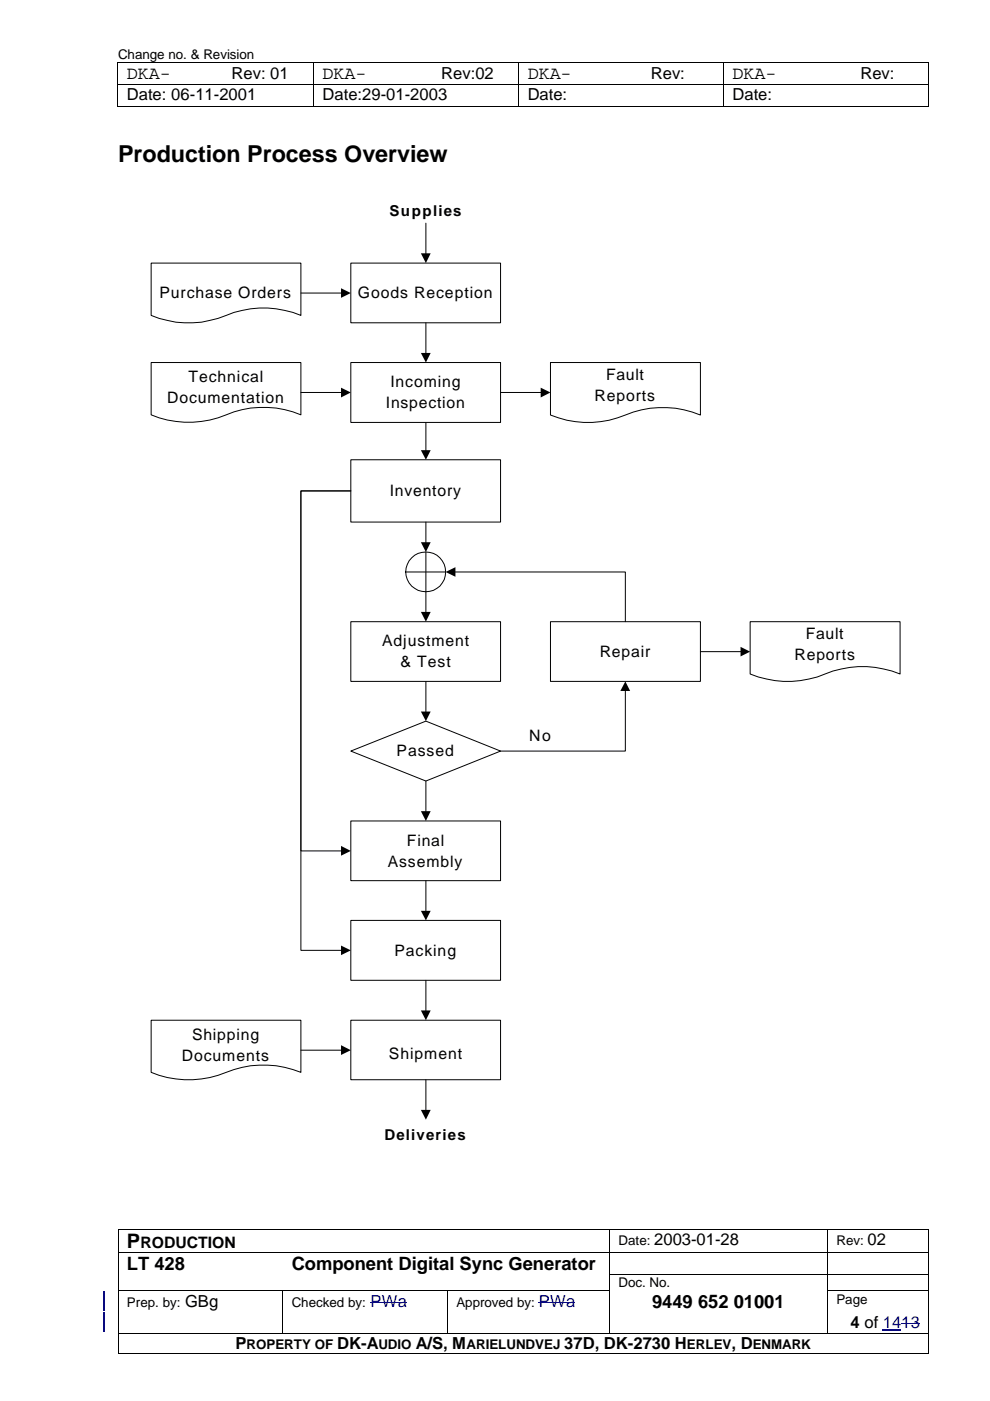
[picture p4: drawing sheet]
<svg xmlns="http://www.w3.org/2000/svg" width="210mm" height="297mm" viewBox="0 0 210 297" stroke-linecap="round" stroke-linejoin="round" font-family="sans-serif">
<g fill="#000">
<path d="M24.9 13.2h.2v.2h-.2zM24.9 17.8h.2v.2h-.2zM47.1 13.2h.1v.2h-.1zM47.1 17.8h.1v.2h-.1zM66.4 13.2h.2v.2h-.2zM66.4 17.8h.2v.2h-.2zM91.5 13.2h.2v.2h-.2zM91.5 17.8h.2v.2h-.2zM109.9 13.2h.2v.2h-.2zM109.9 17.8h.2v.2h-.2zM136 13.2h.1v.2h-.1zM136 17.8h.1v.2h-.1z"/>
<path d="M153.3 13.2h.2v.2h-.2zM153.3 17.8h.2v.2h-.2zM180.4 13.2h.2v.2h-.2zM180.4 17.8h.2v.2h-.2zM196.8 13.2h.2v.2h-.2zM196.8 17.8h.2v.2h-.2zM24.9 22.5h.2v.1h-.2zM66.4 22.5h.2v.1h-.2zM109.9 22.5h.2v.1h-.2zM153.3 22.5h.2v.1h-.2zM196.8 22.5h.2v.1h-.2zM24.9 260.5h.2v.2h-.2z"/>
<path d="M24.9 265.5h.2v.2h-.2zM24.9 270.2h.2v.2h-.2zM24.9 273.6h.2v.2h-.2zM59.8 265.5h.2v.2h-.2zM59.8 273.6h.2v.2h-.2zM59.9 273.6h.1v.2h-.1zM94.8 273.6h.2v.2h-.2zM129.2 260.5h.1v.2h-.1zM129.2 265.5h.1v.2h-.1zM129.2 270.2h.1v.2h-.1zM129.2 273.6h.1v.2h-.1zM175.3 260.5h.2v.2h-.2z"/>
<path d="M175.3 265.5h.2v.2h-.2zM175.3 270.2h.2v.2h-.2zM175.3 273.6h.2v.2h-.2zM196.8 260.5h.2v.2h-.2zM196.8 265.5h.2v.2h-.2zM196.8 270.2h.2v.2h-.2zM196.8 273.6h.2v.2h-.2zM24.9 282.7h.2v.2h-.2zM24.9 286.9h.2v.2h-.2zM59.9 282.7h.1v.2h-.1zM94.8 282.7h.2v.2h-.2zM129.2 282.7h.1v.2h-.1z"/>
<path d="M175.3 282.7h.2v.2h-.2zM196.8 282.7h.2v.2h-.2zM196.8 286.9h.2v.2h-.2z"/>
</g>
<g fill="none" stroke="#000" stroke-width=".21">
<path d="M25 13.4v4.4M25 18v4.5M25.1 13.3h22M25.1 17.9h22M47.2 13.3h19.2M47.2 17.9h19.2M66.5 13.4v4.4M66.5 18v4.5M66.6 13.3h24.9M66.6 17.9h24.9M91.7 13.3h18.2M91.7 17.9h18.2"/>
<path d="M110 13.4v4.4M110 18v4.5M110.1 13.3h25.9M110.1 17.9h25.9M136.1 13.3h17.2M136.1 17.9h17.2M153.4 13.4v4.4M153.4 18v4.5M153.5 13.3h26.9M153.5 17.9h26.9M180.6 13.3h16.2M180.6 17.9h16.2"/>
<path d="M196.9 13.4v4.4M196.9 18v4.5M25.1 22.5h41.3M66.6 22.5h43.3M110.1 22.5h43.2M153.5 22.5h43.3M25 260.7v4.8M25 265.7v4.5M25 270.4v3.2M25 273.8v8.9M25.1 260.6h104.1M25.1 265.6h34.7"/>
<path d="M25.1 273.7h34.7M59.9 273.8v8.9M60 265.6h69.2M60 273.7h34.8M94.9 273.8v8.9M95 273.7h34.2M129.2 260.7v4.8M129.2 265.7v4.5M129.2 270.4v3.2M129.2 273.8v8.9M129.3 260.6h46M129.3 265.6h46"/>
<path d="M129.3 270.3h46M175.4 260.7v4.8M175.4 265.7v4.5M175.4 270.4v3.2M175.4 273.8v8.9M175.5 260.6h21.3M175.5 265.6h21.3M175.5 270.3h21.3M175.5 273.7h21.3M196.9 260.7v4.8M196.9 265.7v4.5M196.9 270.4v3.2"/>
<path d="M196.9 273.8v8.9M25 282.9v4M25.1 282.8h34.8M25.1 287h171.7M60 282.8h34.8M95 282.8h34.2M129.3 282.8h46M175.5 282.8h21.3M196.9 282.9v4"/>
</g>
<path d="M78.6 276.3h7.6M114.2 276.3h7.7M191.1 280.7h3.9" fill="none" stroke="#00f" stroke-width=".21"/>
<path d="M22 273.8v4M22 278.2v4.1M187.2 282h3.9" fill="none" stroke="#00f" stroke-width=".25"/>
<path d="M74.4 55.8h31.7v12.6h-31.7z" fill="#fff" stroke="#000" stroke-width=".21"/>
<path d="M90.3 47.3v6.7" fill="none" stroke="#000" stroke-width=".21"/>
<path d="M89.2 53.7h2.1l-1 2.1z" fill="#000"/>
<path d="M74.4 76.9h31.7v12.7h-31.7z" fill="#fff" stroke="#000" stroke-width=".21"/>
<path d="M90.3 68.4v6.7" fill="none" stroke="#000" stroke-width=".21"/>
<path d="M89.2 74.8h2.1l-1 2.1z" fill="#000"/>
<path d="M32 55.8h31.8v11.1a20.6 20.6 0 0 0-15.8 0 20.8 20.8 0 0 1-16 0z" fill-rule="evenodd" fill="#fff" stroke="#000" stroke-width=".21"/>
<path d="M63.8 62.1h8.8" fill="none" stroke="#000" stroke-width=".21"/>
<path d="M72.3 61.1l2.1 1-2.1 1z" fill="#000"/>
<path d="M32 76.9h31.8v11.1a20.6 20.6 0 0 0-15.8 0 20.8 20.8 0 0 1-16 0z" fill-rule="evenodd" fill="#fff" stroke="#000" stroke-width=".21"/>
<path d="M63.8 83.2h8.8" fill="none" stroke="#000" stroke-width=".21"/>
<path d="M72.3 82.2l2.1 1-2.1 1.1z" fill="#000"/>
<path d="M74.4 97.5h31.7v13.2h-31.7z" fill="#fff" stroke="#000" stroke-width=".21"/>
<path d="M90.3 89.6v6.1" fill="none" stroke="#000" stroke-width=".21"/>
<path d="M89.2 95.4h2.1l-1 2.1z" fill="#000"/>
<circle cx="90.3" cy="121.2" r="4.2" fill="#fff"/>
<g fill="none" stroke="#000" stroke-width=".21">
<path d="M90.3 117v8.5M86 121.3h8.5"/>
<circle cx="90.3" cy="121.2" r="4.2"/>
</g>
<path d="M74.4 131.8h31.7v12.7h-31.7z" fill="#fff" stroke="#000" stroke-width=".21"/>
<path d="M90.3 110.7v4.5M90.3 125.5v4.5" fill="none" stroke="#000" stroke-width=".21"/>
<path d="M89.2 115h2.1l-1 2zM89.2 129.7h2.1l-1 2.1z" fill="#000"/>
<path d="M74.4 159.2l15.9-6.3 15.8 6.3-15.8 6.4z" fill-rule="evenodd" fill="#fff" stroke="#000" stroke-width=".21"/>
<path d="M90.3 144.5v6.6" fill="none" stroke="#000" stroke-width=".21"/>
<path d="M89.2 150.9h2.1l-1 2z" fill="#000"/>
<path d="M116.7 131.8h31.8v12.7h-31.8z" fill="#fff" stroke="#000" stroke-width=".21"/>
<path d="M96.3 121.3h36.3v10.5M132.6 146.3v12.9h-26.5" fill="none" stroke="#000" stroke-width=".21"/>
<path d="M94.5 121.3l2.1-1v2zM132.6 144.5l1 2h-2.1z" fill="#000"/>
<path d="M159 131.8h31.8v11.1a21.4 21.4 0 0 0-17.5 .6 20.9 20.9 0 0 1-14.3-.6z" fill-rule="evenodd" fill="#fff" stroke="#000" stroke-width=".21"/>
<path d="M148.5 138.2h8.8" fill="none" stroke="#000" stroke-width=".21"/>
<path d="M157 137.1l2 1.1-2 1z" fill="#000"/>
<path d="M74.4 174.1h31.7v12.6h-31.7z" fill="#fff" stroke="#000" stroke-width=".21"/>
<path d="M90.3 165.6v6.7" fill="none" stroke="#000" stroke-width=".21"/>
<path d="M89.2 172h2.1l-1 2.1z" fill="#000"/>
<path d="M74.4 195.1h31.7v12.7h-31.7z" fill="#fff" stroke="#000" stroke-width=".21"/>
<path d="M90.3 186.7v6.7" fill="none" stroke="#000" stroke-width=".21"/>
<path d="M89.2 193.1h2.1l-1 2z" fill="#000"/>
<path d="M74.4 216.3h31.7v12.6h-31.7z" fill="#fff" stroke="#000" stroke-width=".21"/>
<path d="M72.6 180.4h-8.8v-76.3h10.6h-10.6v97.4h8.8M90.3 207.8v6.7" fill="none" stroke="#000" stroke-width=".21"/>
<path d="M72.3 179.4l2.1 1-2.1 1zM72.3 200.5l2.1 1-2.1 1zM89.2 214.2h2.1l-1 2.1z" fill="#000"/>
<path d="M32 216.3h31.8v11.1a21.9 21.9 0 0 0-17.6 .6 20.8 20.8 0 0 1-14.2-.6z" fill-rule="evenodd" fill="#fff" stroke="#000" stroke-width=".21"/>
<path d="M63.8 222.7h8.8M90.3 228.9v6.7" fill="none" stroke="#000" stroke-width=".21"/>
<path d="M72.3 221.6l2.1 1.1-2.1 1zM89.2 235.3h2.1l-1 2.1z" fill="#000"/>
<path d="M116.7 76.9h31.8v11.1a20.8 20.8 0 0 0-15.9 0 20.6 20.6 0 0 1-15.9 0z" fill-rule="evenodd" fill="#fff" stroke="#000" stroke-width=".21"/>
<path d="M106.1 83.2h8.8" fill="none" stroke="#000" stroke-width=".21"/>
<path d="M114.6 82.2l2.1 1-2.1 1.1z" fill="#000"/>
<text font-size="5" x="25" y="34.4">Production Process Overview</text>
<text font-size="4.2" x="26.9" y="264.6">P</text>
<g font-size="3.9">
<text x="26.9" y="16.7">DKA-</text>
<text x="68.4" y="16.7">DKA-</text>
<text x="111.9" y="16.7">DKA-</text>
<text x="155.3" y="16.7">DKA-</text>
<text x="26.9" y="269.3">LT 428</text>
<text x="61.8" y="269.3">Component Digital Sync Generator</text>
<text x="138.3" y="277.4">9449 652 01001</text>
</g>
<g font-size="3.5">
<text x="49.1" y="16.7">Rev: 01</text>
<text x="93.6" y="16.7">Rev:02</text>
<text x="138" y="16.7">Rev:</text>
<text x="182.5" y="16.7">Rev:</text>
<text x="26.9" y="21.3">Date: 06-11-2001</text>
<text x="68.4" y="21.3">Date:29-01-2003</text>
<text x="111.9" y="21.3">Date:</text>
<text x="155.3" y="21.3">Date:</text>
<text x="138.7" y="264">2003-01-28</text>
<text x="183.9" y="264">02</text>
<text x="39.2" y="277.1">GBg</text>
<text x="180.3" y="281.5">4 of 1413</text>
<text x="50" y="286.1">P</text>
<text x="71.5" y="286.1">DK-A</text>
<text x="88.1" y="286.1">A/S, M</text>
<text x="119.6" y="286.1">37D, DK-2730 H</text>
<text x="155.1" y="286.1">, D</text>
</g>
<g font-size="3.5" fill="#00f">
<text x="78.6" y="277.1">PWa</text>
<text x="114.2" y="277.1">PWa</text>
</g>
<g font-size="3.3">
<text x="33.8" y="63.3">Purchase Orders</text>
<text x="75.9" y="63.3">Goods Reception</text>
<text x="40" y="81.1">Technical</text>
<text x="82.8" y="82.1">Incoming</text>
<text x="128.5" y="80.5">Fault</text>
<text x="35.4" y="85.5">Documentation</text>
<text x="81.8" y="86.6">Inspection</text>
<text x="126.1" y="85">Reports</text>
<text x="82.6" y="105.2">Inventory</text>
<text x="81" y="137.1">Adjustment</text>
<text x="170.9" y="135.5">Fault</text>
<text x="84.9" y="141.5">&amp; Test</text>
<text x="127.2" y="139.3">Repair</text>
<text x="168.4" y="139.9">Reports</text>
<text x="84.1" y="160.4">Passed</text>
<text x="112.2" y="157.2">No</text>
<text x="86.2" y="179.3">Final</text>
<text x="82.2" y="183.8">Assembly</text>
<text x="83.7" y="202.6">Packing</text>
<text x="40.7" y="220.5">Shipping</text>
<text x="38.5" y="224.9">Documents</text>
<text x="82.5" y="224.5">Shipment</text>
<text x="29.8" y="264.6">RODUCTION</text>
</g>
<g font-size="3.2">
<text x="82.5" y="45.8">Supplies</text>
<text x="81.5" y="241.7">Deliveries</text>
</g>
<g font-size="2.8">
<text x="25" y="12.6">Change no. &amp; Revision</text>
<text x="131.1" y="264">Date:</text>
<text x="177.3" y="264">Rev:</text>
<text x="131.1" y="273">Doc. No.</text>
<text x="26.9" y="277.1">Prep. by:</text>
<text x="61.8" y="277.1">Checked by:</text>
<text x="96.8" y="277.1">Approved by:</text>
<text x="177.3" y="276.4">Page</text>
<text x="52.3" y="286.1">ROPERTY OF</text>
<text x="80.2" y="286.1">UDIO</text>
<text x="98.9" y="286.1">ARIELUNDVEJ</text>
<text x="145.6" y="286.1">ERLEV</text>
<text x="159.6" y="286.1">ENMARK</text>
</g>
</svg>
